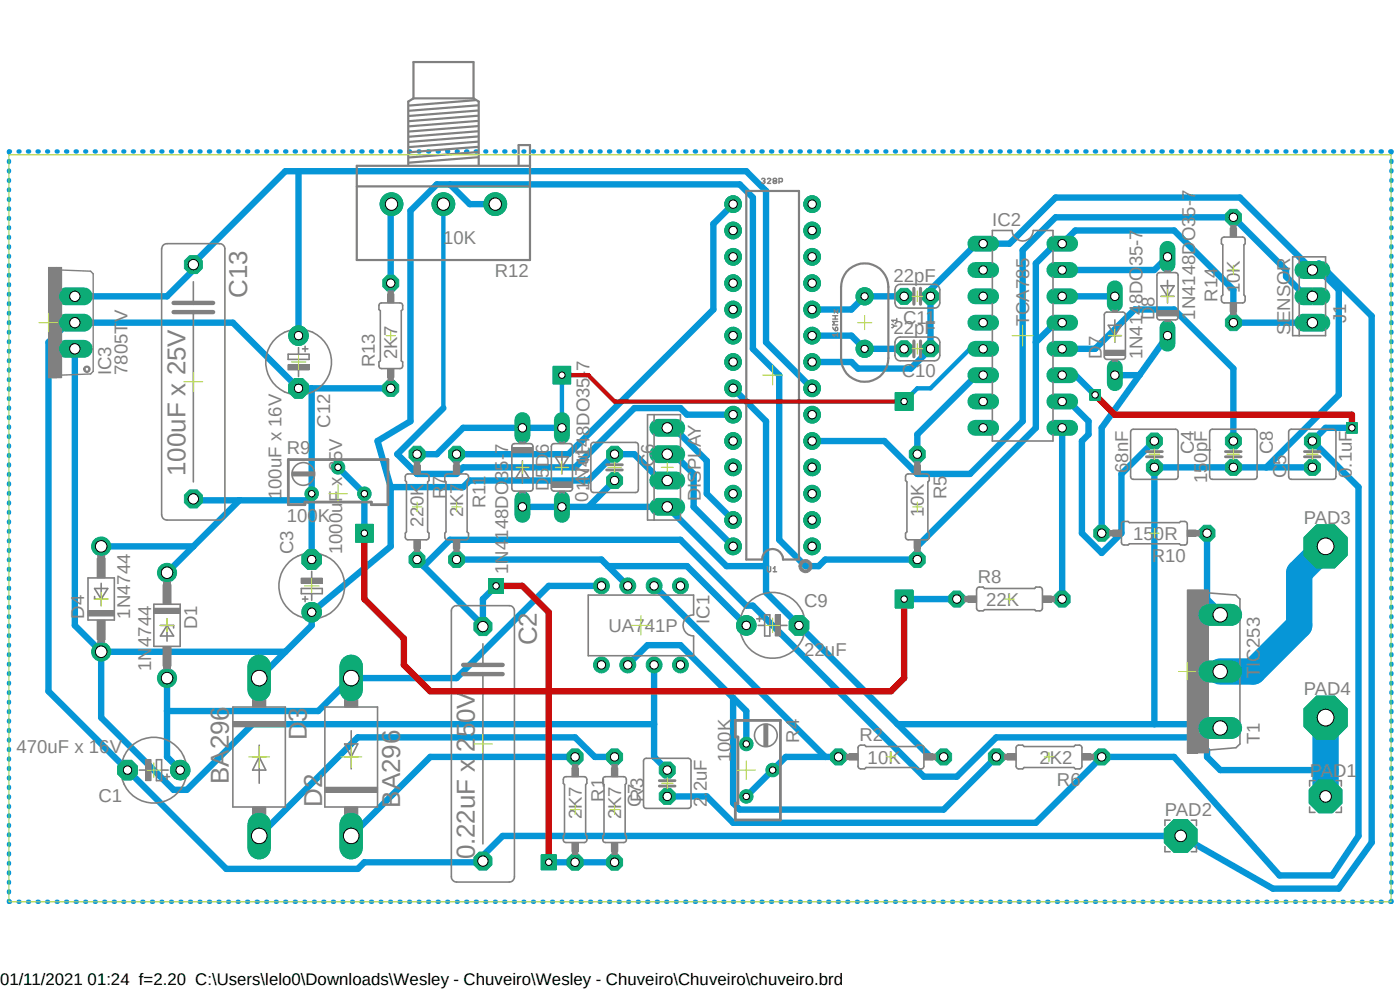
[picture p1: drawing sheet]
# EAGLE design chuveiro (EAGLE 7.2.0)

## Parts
C1  470uF x 16V  CPOL-USE5-6  [E5-6]
C2  0.22uF x 250V  C-US225-062X268  [C225-062X268]
C3  1000uF x 25V  CPOL-USE5-6  [E5-6]
C4  68nF  C-US025-050X050  [C025-050X050]
C5  0.1uF  C-US025-050X050  [C025-050X050]
C6  0.47uF  C-US025-050X050  [C025-050X050]
C7  2.2uF  C-US025-050X050  [C025-050X050]
C8  150pF  C-US025-050X050  [C025-050X050]
C9  22uF  CPOL-USE5-6  [E5-6]
C10  22pF  C-EU025-024X044  [C025-024X044]
C11  22pF  C-EU025-024X044  [C025-024X044]
C12  100uF x 16V  CPOL-USE5-6  [E5-6]
C13  100uF x 25V  C-US225-062X268  [C225-062X268]
D1  1N4744  ZENER-DIODEDO41Z10  [DO41Z10]
D2  BA296  [P2-15]
D3  BA296  [P2-15]
D4  1N4744  ZENER-DIODEDO41Z10  [DO41Z10]
D5  1N4148DO35-7  [DO35-7]
D6  1N4148DO35-7  [DO35-7]
D7  1N4148DO35-7  [DO35-7]
D8  1N4148DO35-7  [DO35-7]
DISPLAY  MTA04-100  [10X04MTA]
IC1  UA741P  [DIL08]
IC2  TCA785  [DIL16]
IC3  7805TV  [TO220V]
J1  SENSOR  MTA03-100  [10X03MTA]
PAD1  WIREPAD3,17/1,1  [3,17/1,1]
PAD2  WIREPAD3,17/1,1  [3,17/1,1]
PAD3  WIREPAD4,16O1,6  [4,16O1,6]
PAD4  WIREPAD4,16O1,6  [4,16O1,6]
R1  2K7  R-US_0207/10  [0207/10]
R2  10K  R-US_0207/10  [0207/10]
R3  2K7  R-US_0207/10  [0207/10]
R4  100K  R-TRIMM64Y  [RTRIM64Y]
R5  10K  R-US_0207/10  [0207/10]
R6  2K2  R-US_0207/10  [0207/10]
R7  220K  R-US_0207/10  [0207/10]
R8  22K  R-US_0207/10  [0207/10]
R9  100K  R-TRIMM64Y  [RTRIM64Y]
R10  150R  R-US_0207/10  [0207/10]
R11  2K7  R-US_0207/10  [0207/10]
R12  10K  3RP/1610N  [3RP/1610N]
R13  2K7  R-US_0207/10  [0207/10]
R14  10K  R-US_0207/10  [0207/10]
T1  TIC253  [TO218DS]
U1  328P  ATMEGA328P_PDIP  [DIP28]
Y1  16MHz  CRYSTAL-16MHZPTH-HC49US  [HC49US]

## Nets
+VCC: C3.+ C6.1 C7.2 D3.C D4.C DISPLAY.3 IC1.7(V+) IC2.13(L) IC2.16(VS) IC3.1(VI) J1.3 R5.2 R12.1(A) R14.1
FASE: C2.1 PAD1.1(P) PAD4.1(P) R1.2 R3.2 R7.2
GND: C1.- C2.2 C3.- C4.2 C5.1 C6.2 C8.2 C9.- C10.1 C11.1 C12.- C13.2 D1.C D4.A D5.C D6.A DISPLAY.4 IC2.1(GND) IC3.2(GND) J1.1 PAD2.1(P) R2.2 R9.1(A) R13.1 T1.A1 U1.8(GND) U1.22(GND)
N$1: D3.A R3.1
N$2: C8.1 IC2.12(C12)
N$3: R11.1 U1.15(PB1(OC1A))
N$5: D5.A D6.C IC2.5(VSYNC) R7.1
N$6: IC2.6(I) R5.1
N$7: C9.+ IC1.3(+IN) R11.2
N$8: C5.2 C7.1 IC2.11(V11) R6.1
N$9: C11.2 U1.10(PB7(XTAL2/TOSC2)) Y1.1
N$10: C4.1 IC2.10(C10)
N$11: D7.A IC2.14(Q1)
N$12: D8.A IC2.15(Q2)
N$13: D7.C D8.C R10.2
N$14: R10.1 T1.G
N$15: R8.1 R9.2(S) R9.3(E)
N$16: IC2.9(R9) R8.2
N$17: IC1.6(OUT) R4.1(A) R6.2
N$18: D2.C R1.1
N$19: C1.+ D1.A D2.A IC1.4(V-)
N$20: IC1.2(-IN) R2.1 R4.2(S) R4.3(E)
N$21: C10.2 U1.9(PB6(XTAL1/TOSC1)) Y1.2
N$22: R12.3(E) R13.2
N$23: R12.2(S) U1.23(PC0(ADC0))
N$24: C12.+ C13.1 IC3.3(VO) U1.7(VCC)
N$25: J1.2 R14.2 U1.5(PD3(INT1))
N$26: DISPLAY.2 U1.28(PC5(ADC5/SCL))
N$27: DISPLAY.1 U1.27(PC4(ADC4/SDA))
N$28: PAD3.1(P) T1.A2
Unconnected: IC1.1(ON1) IC1.5(ON2) IC1.8(OPT) IC2.2(!Q2) IC2.3(QU) IC2.4(!Q1) IC2.7(QZ) IC2.8(VREF) U1.1(PC6(/RESET)) U1.2(PD0(RXD)) U1.3(PD1(TXD)) U1.4(PD2(INT0)) U1.6(PD4(XCK/T0)) U1.11(PD5(T1)) U1.12(PD6(AIN0)) U1.13(PD7(AIN1)) U1.14(PB0(ICP)) U1.16(PB2(SS/OC1B)) U1.17(PB3(MOSI/OC2)) U1.18(PB4(MISO)) U1.19(PB5(SCK)) U1.20(AVCC) U1.21(AREF) U1.24(PC1(ADC1)) U1.25(PC2(ADC2)) U1.26(PC3(ADC3))

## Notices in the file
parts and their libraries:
SparkFun-IC-Microcontroller: Licensing: Creative Commons ShareAlike 4.0 International - https://creativecommons.org/licenses/by-sa/4.0
